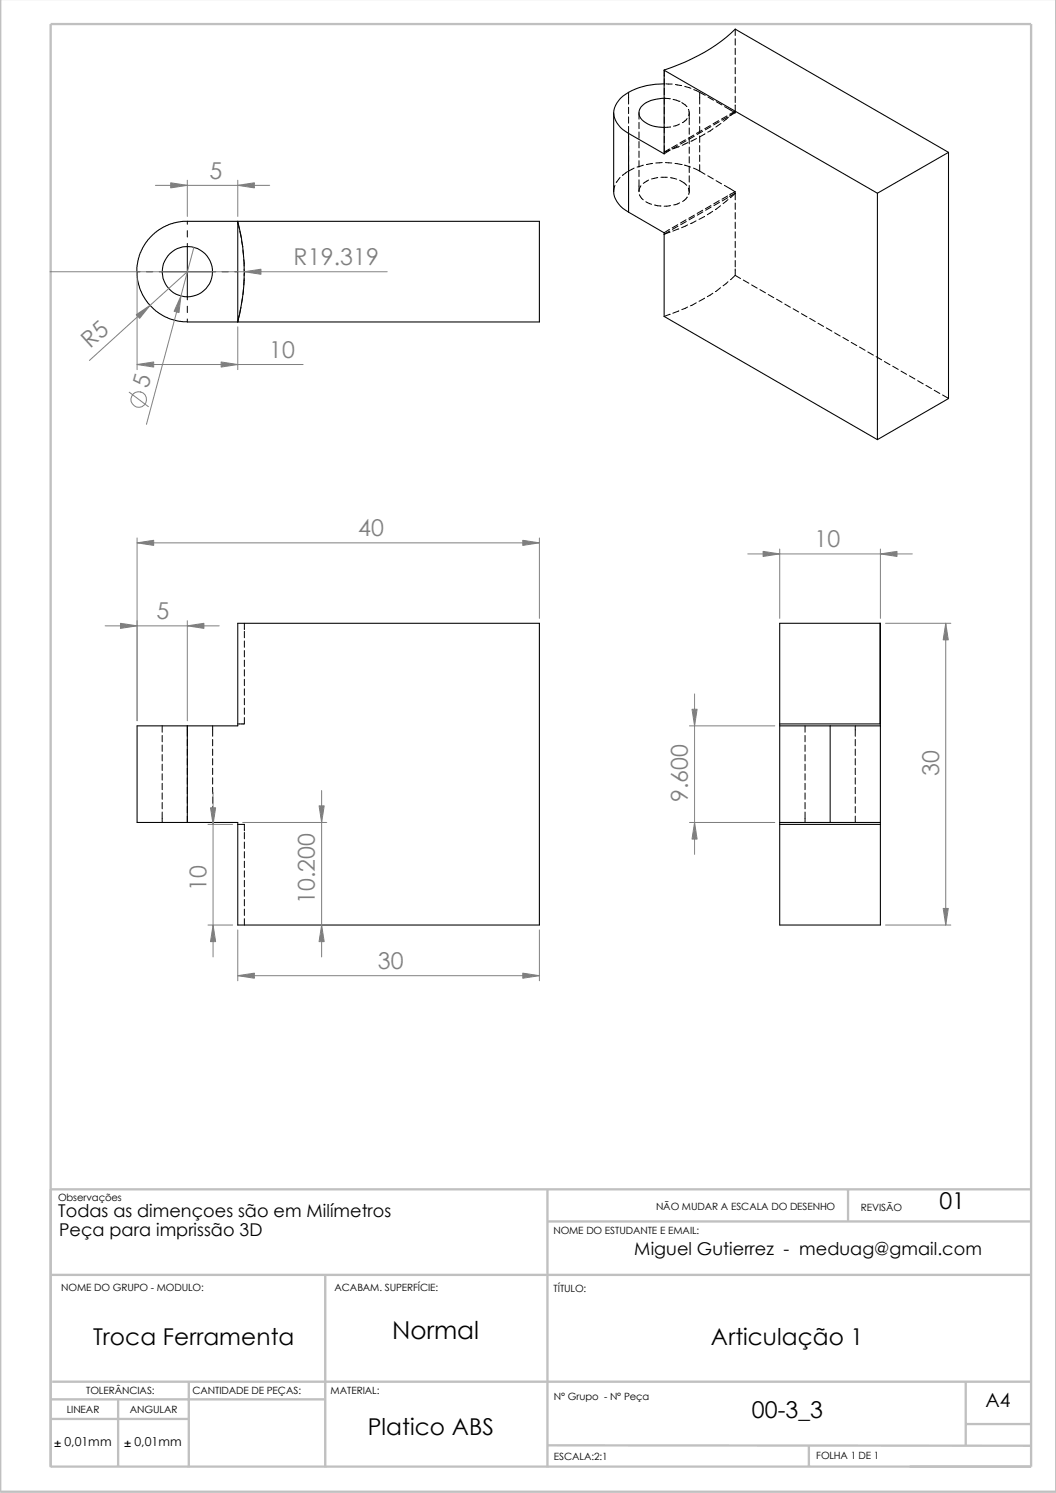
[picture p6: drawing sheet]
<svg xmlns="http://www.w3.org/2000/svg" width="210mm" height="297mm" viewBox="0 0 210 297" stroke-linecap="round" stroke-linejoin="round" font-family="sans-serif">
<g fill="none" stroke="#c0c0c0" stroke-width=".47">
<path d="M0 -.1v296.9h210.1v-296.9M10.1 236.6h195M108.9 236.6v55.3M168.7 236.5v6.4M10.1 253.6h195M64.7 253.6v38.3M108.9 243h96.2M10 278.4h54.6M10.4 274.9h194.7M23.5 278.4v13.2M37.5 274.9v17M192.1 274.8v12.7"/>
<path d="M10.1 291.8h195v-287h-195v287.1M10.2 282.3h27.3M108.9 287.5l96.2 .1M160.9 287.5v4.3M192.1 283.3h13"/>
</g>
<g fill="none" stroke="#000" stroke-width=".2">
<path d="M125 18.4v2.3M132.1 19.6h1.2M132.1 13.9v1.3M132.1 15.7v1.2M132.1 17.6v1.2M132.1 19.5v1.2M132.4 16.7h1.3M133.9 19.8l1.1 .4M134.3 16.8l1.3 .2M136.2 17.2l1.2 .4M138 17.8l1.1 .6M139.1 18.4l1.2 .6"/>
<path d="M139.1 18.4v2.3M140.8 19.3l1.1 .6M146.2 5.8v1.3M146.2 7.7v1.3M146.2 9.6v1.3M146.2 11.5v1.3M146.2 13.4v1.3M146.2 15.3v1.3M146.2 17.2v1.3M146.2 19.1v1.3M122.3 36.9l-.3 1.2M123.3 35.3l-.7 1"/>
<path d="M124.8 34.1l-1 .8M125 21.3v1.3M125 23.2v1.3M125 25.1v1.3M125 27.1v1.2M125 29v1.2M125 30.9v1.2M125 32.8v1.2l1.1-.6M127.1 22.4v1.3M127.1 24.3v1.3M127.1 26.2v1.3M127.1 28.2v1.2"/>
<path d="M127.1 30.1v1.2M127.1 32v1.2M127.1 33.9v1.2M127.1 35.8v2.3M127.2 38.7l.7 1.1M127.5 37l-.4 .8M127.9 32.9l-1.2 .3M129 35.8l-1.1 .7M129.8 32.5l-1.2 .2M130.8 35.3l-1.2 .3M131.4 35.3h1.3M131.7 32.3l-1.3 .1"/>
<path d="M132.1 21.4v1.2M132.1 23.3v1.3M132.1 25.2v1.3M132.1 27.1v1.3M132.1 29v1.3l1.2-.5M132.3 32.3l1.3 .1M133.1 29.9l-1 .7M133.2 29.6l-1.1 .7M133.3 25.2l-1.2 .2M133.3 35.3l1.3 .3M134.2 32.5l1.3 .2M134.7 28.8l-1.1 .6"/>
<path d="M134.8 29l-1.1 .6M135 20.2h.1M135.1 29.1l-1.2 .5M135.1 24.7l-1.2 .4M135.2 35.9l1.4 1M135.5 32.7h.1M135.6 20.4l1 .8M136.1 32.9l1.2 .3M136.3 27.8l-1.1 .6M136.4 28l-1.1 .7M136.7 23.6l-1 .8M136.7 39.2l-.9 .9"/>
<path d="M136.8 28.4l-1.1 .5M136.9 21.8h.1M136.9 37.4a1.24 1.24 0 0 1 0 1.3M136.9 21.8l.2 .7-.2 .5M137.1 22.4v2.4M137.1 25.4v1.3M137.1 27.3v1.3M137.1 29.3v1.2M137.1 31.2v1.2M137.1 33.1v1.2M137.1 35v1.2M137.1 36.9v1.2"/>
<path d="M137.9 33.4l1.2 .6M138 26.9l-1.1 .6M138.1 27.1l-1.1 .6M138.5 27.6l-1.1 .5M139.1 32.8v1.2l1.1 .7M139.1 21.3v1.3M139.1 23.2v1.3M139.1 25.1v1.3M139.1 27.1v1.2M139.1 29v1.2M139.1 30.9v1.2M139.6 25.9l-1.1 .6"/>
<path d="M139.7 26.1l-1.1 .7M140.2 26.6l-1.1 .7M140.8 35l1.1 .6M141.3 25l-1.1 .6M141.4 25.2l-1.1 .6M141.8 25.6l-1 .7M142.4 35.9l1.1 .7M142.5 20.2l1.1 .7M142.9 24l-1.1 .6M143 24.2l-1.1 .6M143 39.9l-1.1 .7M143.4 24.6l-1 .7"/>
<path d="M144.1 36.9l2.1 1.2M144.1 21.2l2.1 1.2M144.6 23.1l-1.1 .6M144.7 23.3l-1.1 .6M144.7 39l-1.1 .6M144.7 39.3l-1.1 .7M144.8 39.7l-1 .8M144.9 23.3l-1 .8M145.1 38.8l1.1-.7v1.7M145.1 22.7l1.1-.6-.9 .8M145.3 22.9l-.1 .1M145.3 22.9h.1"/>
<path d="M146.2 38.4l-1.1 .7M146.2 20.9v1.5M146.2 22.4l-1.1 .7M146.2 38.5l-1 .8M27.3 54.1h.6M29.1 54.1h1.3M31.7 54.1h11.2M37.3 44v.6M37.3 45.9v1.3M37.3 48.4v11.2M44.2 54.1h1.2M46.7 54.1h.6"/>
<path d="M47.3 44.2l.2 1.2M47.7 46l.3 1.2M48 47.9l.3 1.2M48.2 59.2l-.2 1.3M48.3 49.7l.1 1.3M48.4 57.4l-.1 1.2M48.5 51.6l.1 1.3M48.6 55.5l-.1 1.2M48.6 53.6v1.2M128.4 40.1l1.2 .5M130.2 40.8l1.2 .2M133.1 45.6l-1 .7"/>
<path d="M133.2 46l-1.1 .6 1.2-.4M133.3 40.9l-1.2 .1M134.8 44.7l-1.1 .6M134.8 45l-1.1 .6M135 45.6l-1.2 .4M135.2 40.3l-1.2 .5M136.4 43.7l-1.1 .7M136.5 44.1l-1.1 .6M136.7 44.7l-1.1 .6M138.1 42.8l-1.1 .6M138.1 43.1l-1.1 .6M138.4 43.9l-1.1 .6"/>
<path d="M139.7 41.8l-1.1 .7M139.8 42.2l-1.1 .6M140.1 59.3l-1.1 .6M140.1 43.1l-1.1 .5M141.4 40.9l-1.1 .6M141.4 41.2l-1.1 .6M141.7 42l-1 .7M141.8 58.3l-1.1 .7M143.1 40.3l-1.1 .6M143.3 57.2l-1 .8M143.3 40.9l-1 .8M144.8 56l-1 .9"/>
<path d="M146.2 40.4v1.3M146.2 42.3v1.3M146.2 44.2v1.3M146.2 46.1v1.3M146.2 48v1.3M146.2 49.9v1.3M146.2 51.8v1.3M146.2 53.5v1.3M146.2 54.8l1.1 .6M146.2 54.8l-.9 .8M147.8 55.7l1.1 .6M149.5 56.7l1.1 .6"/>
<path d="M151.1 57.6l1.1 .7M152.8 58.6l1.1 .6M154.4 59.5l1.1 .7M37.3 60.9v1.3M37.3 63.5v.6M47.5 62.8l-.2 1.3M47.9 61.1l-.2 1.3M133.3 62.5l-1.2 .4M135 61.8l-1.2 .5M136.7 61.1l-1.1 .5M138.5 60.2l-1.2 .6M156.1 60.5l1.1 .6"/>
<path d="M157.7 61.4l1.1 .7M159.4 62.4l1.1 .6M161 63.3l1.1 .7M162.7 64.3l1.1 .6M164.3 65.2l1.1 .7M166 66.2l1.1 .6M167.6 67.1l1.1 .7M169.3 68.1l1.1 .6M170.9 69l1.1 .7M172.6 70l1.1 .7M174.2 71l1.1 .6M175.9 71.9l1.1 .7"/>
<path d="M177.5 72.9l1.1 .6M179.2 73.8l1.1 .7M180.8 74.8l1.1 .6M182.5 75.7l1.1 .7M184.1 76.7l1.2 .6M185.8 77.6l1.1 .7M187.5 78.6l1.1 .6M48.6 124v1.3M48.6 125.6v1.3M48.6 127.5v1.3M48.6 129.4v1.3M48.6 131.3v1.3"/>
<path d="M48.6 133.2v1.3M48.6 135.1v1.3M48.6 137v1.3M48.6 138.9v1.3M32.3 144.4v1.3M32.3 146.3v1.3M32.3 148.2v1.3M32.3 150.1v1.3M32.3 152v1.3M32.3 153.9v1.3M32.3 155.8v1.3M32.3 157.7v1.3"/>
<path d="M32.3 159.6v1.3M37.3 144.4v2.1M37.3 147.1v1.3M37.3 149v1.3M37.3 150.9v1.3M37.3 152.8v1.3M37.3 154.7v1.3M37.3 156.6v1.3M37.3 158.5v1.3M42.3 144.4v2.1M42.3 147.1v1.3M42.3 149v1.3"/>
<path d="M42.3 150.9v1.3M42.3 152.8v1.3M42.3 154.7v1.3M42.3 156.6v1.3M42.3 158.5v1.3M48.6 142.7v1.3h-1.3M48.6 140.8v1.3M160.1 144.4v1.3M160.1 146.3v1.3M160.1 148.2v1.3M160.1 150.1v1.3M160.1 152v1.3"/>
<path d="M160.1 153.9v1.3M160.1 155.8v1.3M160.1 157.7v1.3M160.1 159.6v1.3M170.1 144.4v2.1M170.1 147.1v1.3M170.1 149v1.3M170.1 150.9v1.3M170.1 152.8v1.3M170.1 154.7v1.3M170.1 156.6v1.3M170.1 158.5v1.3"/>
<path d="M32.3 161.5v2.1M37.3 160.4v1.3M37.3 162.3v1.3M42.3 160.4v1.3M42.3 162.3v1.3M47.3 164h1.3v1.3M48.6 165.6v1.3M48.6 167.5v1.3M48.6 169.4v1.3M48.6 171.3v1.3M48.6 173.2v1.3M48.6 175.1v1.3"/>
<path d="M48.6 177v1.3M48.6 178.9v1.3M160.1 161.5v2.1M170.1 160.4v1.3M170.1 162.3v1.3M48.6 180.8v1.3M48.6 182.8v1.2"/>
</g>
<g fill="none" stroke="#000" stroke-width=".21">
<path d="M132.1 14a37.9 37.9 0 0 0 14.1-8.2l42.4 24.5M132.1 16.7a12.6 12.6 0 0 0-8.7 2.9 3.8 3.8 0 0 0 0 5.8l1.6 1.1M132.1 19.6a5.6 5.6 0 0 0-4.8 2 2.04 2.04 0 0 0 1.1 2.8l1.4 .7 2.3 .3M132.1 14v16.6l-7.1-4.1M132.1 14l42.4 24.4M122 22.4v15.7a5.1 5.1 0 0 0 3 4.1M125 26.5v15.7M174.5 38.4v49.1M188.6 30.3v49l-14.1 8.2M188.6 30.3l-14.1 8.1M27.2 54l.1-1.2 .4-2 .7-1.5 1-1.5 1.5-1.6 1.6-1 1.6-.7 1.9-.4 71.3-.1v20.1h-70M27.3 54.1l.1 1.8 .6 2 .9 1.7 1 1.2 1.8 1.6 1.7 .9 2 .6 1.8 .1"/>
<path d="M47.2 44a39.4 39.4 0 0 1 .1 20.1v-20.1M125 42.2l7.1 4.1v16.6l42.4 24.6M155.1 124h20v60h-20zM175 124v20h-19.9M37.3 144.4h-10v19.2h10M37.3 144.4h10v-20.4h60v60h-60v-20.4h-10M37.3 144.4v19.2M155.1 144.4h10M165.1 144.4h10M165.1 144.4v19.2M155.1 163.6h10M155.1 164h20"/>
<path d="M165.1 163.6h10"/>
<circle cx="37.3" cy="54.1" r="5"/>
</g>
<g fill="none" stroke="#808080" stroke-width=".2">
<path d="M30.9 36.9h22.7M37.3 35.9v7.2M47.3 35.9v7.2M9.9 54.1h67.1M27.3 55v18.5M37.3 54.1l-19.5 17.6M38.6 49.2l-9.5 35.2M25.7 78l3.8 2.9M27.3 72.5h33M47.3 65v8.5M27.3 107v36.4M27.3 108h80"/>
<path d="M107.3 107v16M148.7 110.2h32.7M155.1 109.2v13.8M175.1 109.2v13.8M20.9 124.5h22.7M37.3 123.5v19.9M138.1 138v32M176.1 124h13M188.1 124v60M42.4 157.6v32.8M64 157.3v33.1M137.1 144.4h17"/>
<path d="M41.4 164h4.9M48.3 163.6h16.7M137.1 163.6h17M41.4 184h4.9M47.3 185v10.1M47.3 194.1h60M107.3 185v10.1M176.1 184h13"/>
<circle cx="27.6" cy="79.5" r="1.56"/>
</g>
<g fill="#808080" stroke="#808080" stroke-width=".2">
<path d="M47.3 194.1l3.3-.5v1z"/>
<path d="M104 193.6l3.3 .5-3.3 .5z"/>
<path d="M24 124l3.3 .5-3.3 .5z"/>
<path d="M37.3 124.5l3.3-.5v1z"/>
<path d="M63.5 160.3h1l-.5 3.3z"/>
<path d="M64 184l.5 3.3h-1z"/>
<path d="M104 107.5l3.3 .5-3.3 .5z"/>
<path d="M27.3 108l3.3-.5v1z"/>
<path d="M42.4 184l.5 3.3h-1z"/>
<path d="M41.9 160.7h1l-.5 3.3z"/>
<path d="M27.3 72.5l3.3-.5v1z"/>
<path d="M27.1 62.6l2.7-1.9-2 2.6z"/>
<path d="M36 58.9l-.4 3.3-1-.3z"/>
<path d="M44 72l3.3 .5-3.3 .5z"/>
<path d="M48.6 54.1l3.3-.5v1z"/>
<path d="M34 36.4l3.3 .5-3.3 .5z"/>
<path d="M47.3 36.9l3.3-.5v1z"/>
<path d="M188.1 124l.5 3.3h-1z"/>
<path d="M187.6 180.7h1l-.5 3.3z"/>
<path d="M175.1 110.2l3.3-.5v1z"/>
<path d="M151.8 109.7l3.3 .5-3.3 .5z"/>
<path d="M138.1 163.6l.5 3.3h-1z"/>
<path d="M137.6 141.1h1l-.5 3.3z"/>
</g>
<text font-size="4.9" x="78" y="266.4">Normal</text>
<g font-size="4.6" fill="#808080">
<text x="41.7" y="35.5">5</text>
<text x="58.4" y="52.7">R19.319</text>
<text x="17.9" y="69.5" transform="rotate(-42 17.9 69.5)">R5</text>
<text x="53.5" y="71.2">10</text>
<text x="29.4" y="77.4" transform="rotate(-75 29.4 77.4)">5</text>
<text x="71.2" y="106.7">40</text>
<text x="162" y="108.9">10</text>
<text x="31.2" y="123.2">5</text>
<text x="186.8" y="154.4" transform="rotate(-90 186.8 154.4)">30</text>
<text x="136.8" y="159.6" transform="rotate(-90 136.8 159.6)">9.600</text>
<text x="41.1" y="177.3" transform="rotate(-90 41.1 177.3)">10</text>
<text x="62.6" y="179.9" transform="rotate(-90 62.6 179.9)">10.200</text>
<text x="75.1" y="192.8">30</text>
</g>
<g font-size="4.6">
<text x="186.8" y="240.6">01</text>
<text x="18.5" y="267.6">Troca Ferramenta</text>
<text x="141.4" y="267.6">Articulação 1</text>
<text x="73.2" y="285.5">Platico ABS</text>
<text x="149.5" y="282.1">00-3_3</text>
</g>
<text font-size="3.9" x="196" y="280">A4</text>
<g font-size="3.5">
<text x="11.6" y="242">Todas as dimençoes são em Milímetros</text>
<text x="11.8" y="245.8">Peça para imprissão 3D</text>
<text x="126.2" y="249.7">Miguel Gutierrez - meduag@gmail.com</text>
</g>
<g font-size="2.5">
<text x="10.8" y="287.9">± 0,01mm</text>
<text x="24.7" y="287.9">± 0,01mm</text>
</g>
<g font-size="2">
<text x="11.6" y="239">Observações</text>
<text x="110.1" y="245.5">NOME DO ESTUDANTE E EMAIL:</text>
<text x="130.5" y="240.7">NÃO MUDAR A ESCALA DO DESENHO</text>
<text x="171.2" y="240.9">REVISÃO</text>
<text x="12.2" y="256.9">NOME DO GRUPO - MODULO:</text>
<text x="66.5" y="256.9">ACABAM. SUPERFÍCIE:</text>
<text x="110.1" y="257">TÍTULO:</text>
<text x="13.3" y="281.1">LINEAR</text>
<text x="17.1" y="277.4">TOLERÂNCIAS:</text>
<text x="25.8" y="281.1">ANGULAR</text>
<text x="38.3" y="277.4">CANTIDADE DE PEÇAS:</text>
<text x="65.7" y="277.4">MATERIAL:</text>
<text x="110.2" y="278.5">N° Grupo - N° Peça</text>
<text x="110.2" y="290.4">ESCALA:2:1</text>
<text x="162.3" y="290.3">FOLHA 1 DE 1</text>
</g>
</svg>
